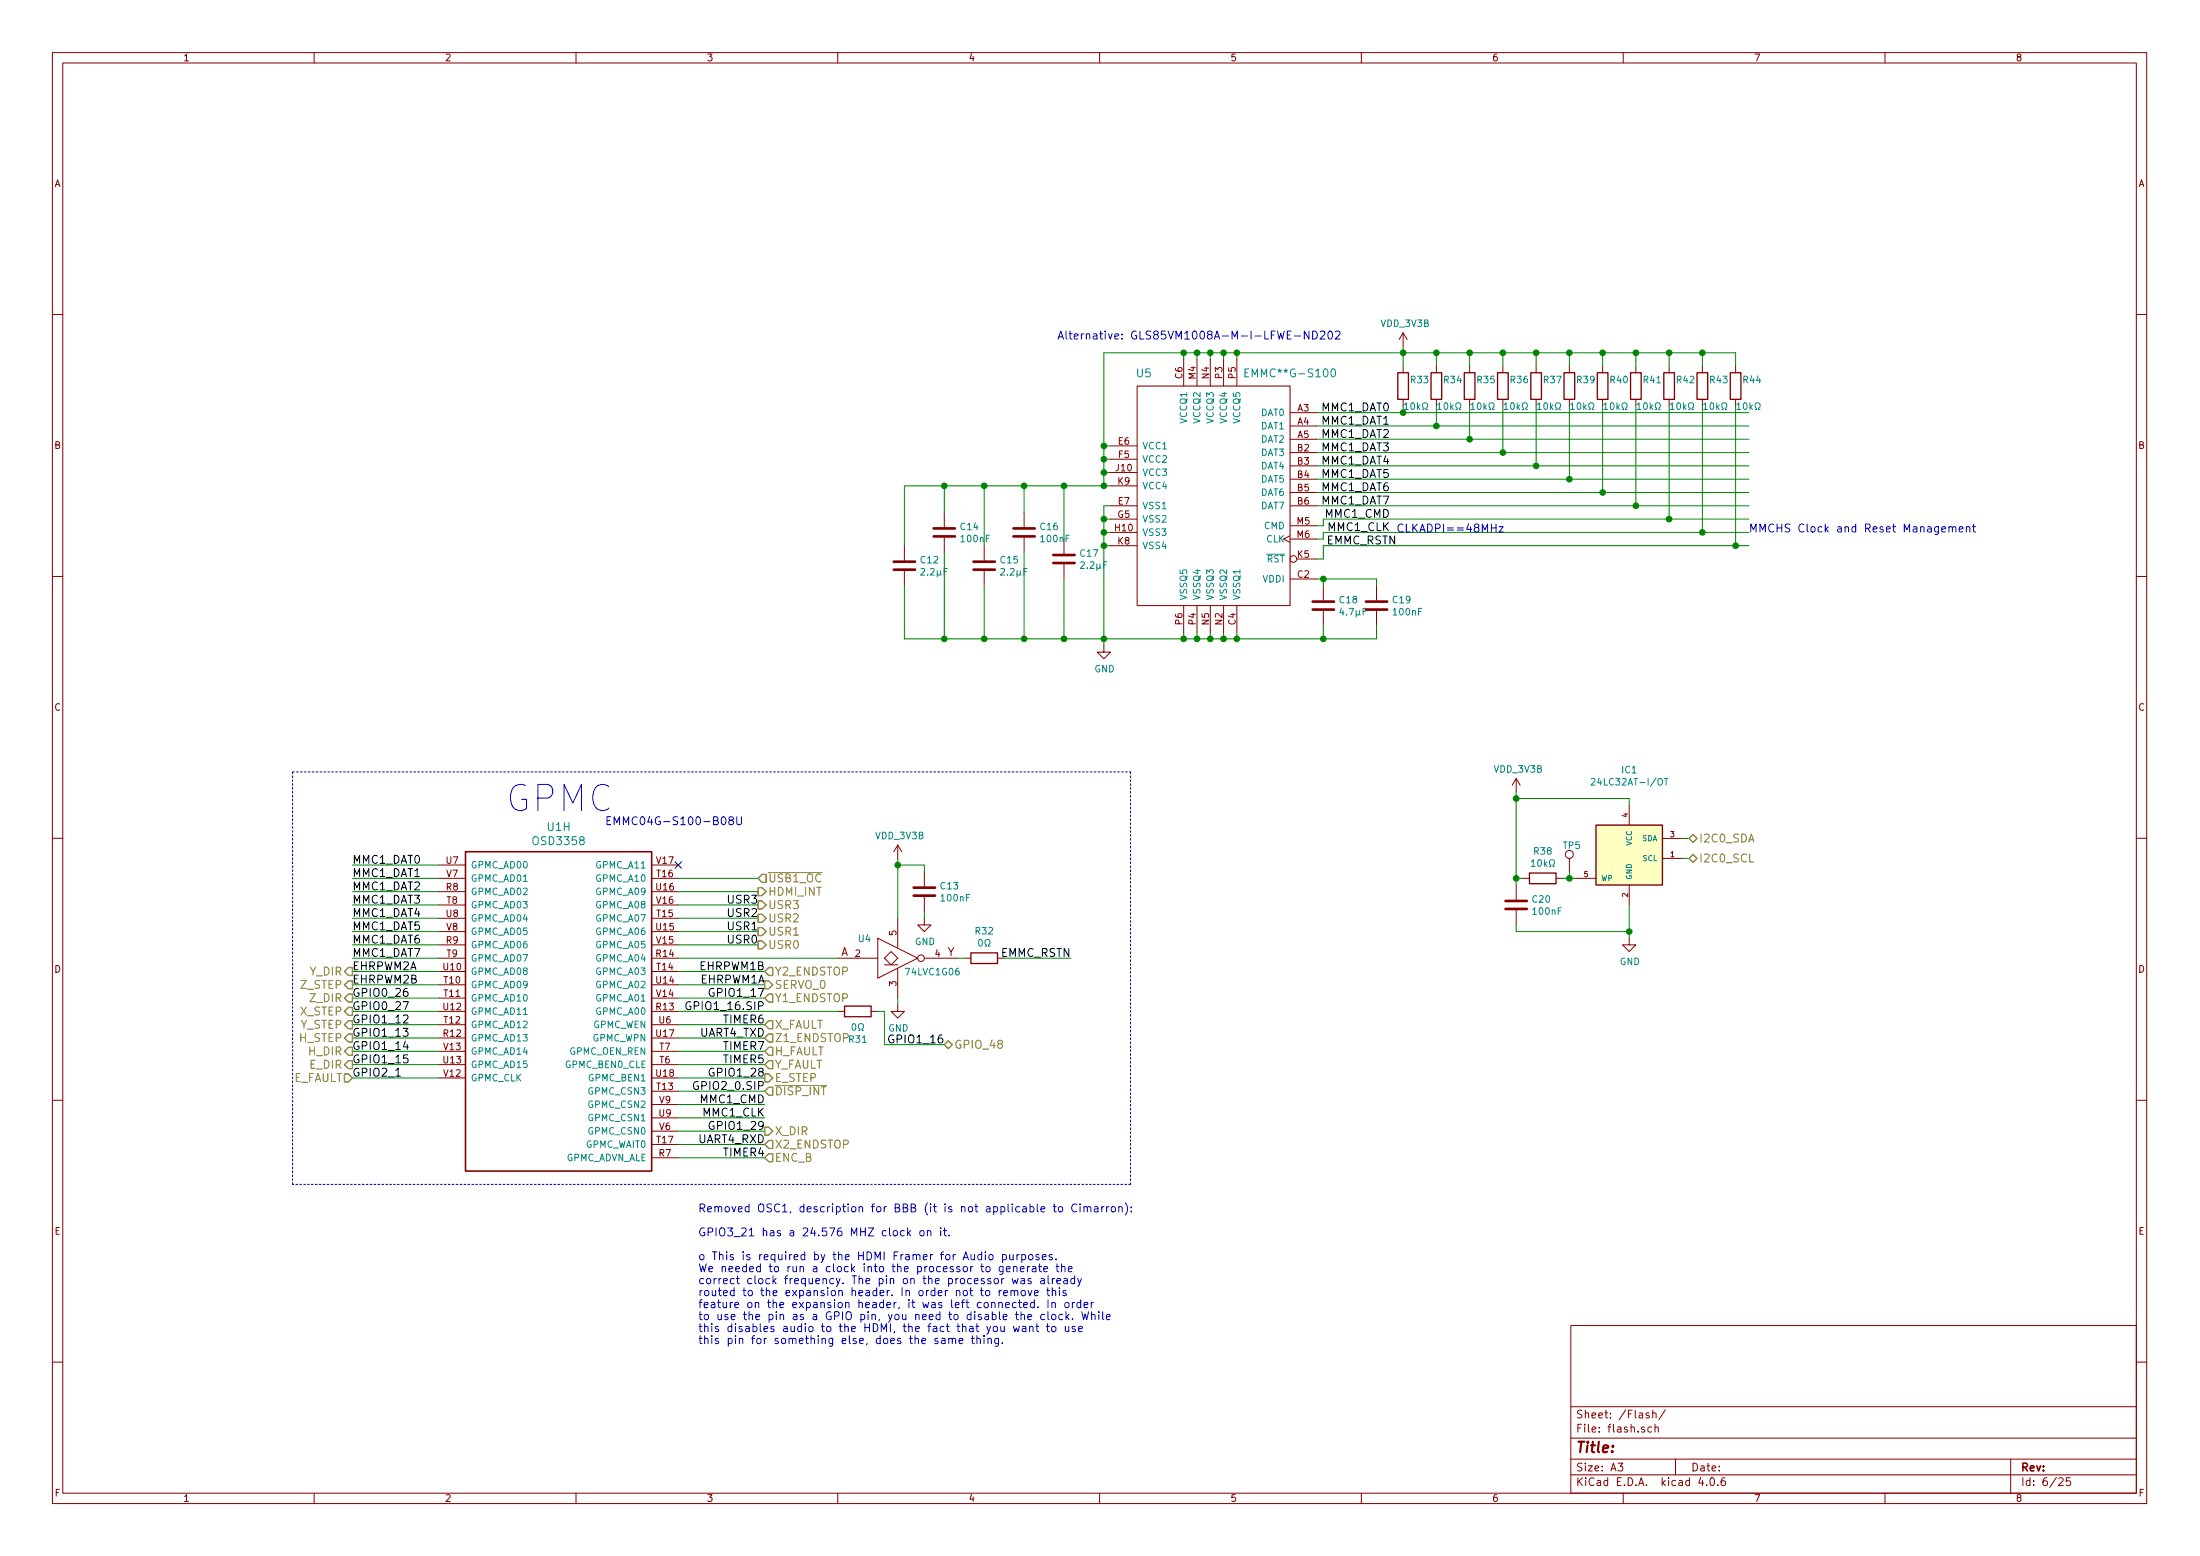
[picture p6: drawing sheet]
EESchema Schematic File Version 2
LIBS:KiMBo-rescue
LIBS:power
LIBS:device
LIBS:transistors
LIBS:conn
LIBS:linear
LIBS:regul
LIBS:74xx
LIBS:cmos4000
LIBS:adc-dac
LIBS:memory
LIBS:xilinx
LIBS:microcontrollers
LIBS:dsp
LIBS:microchip
LIBS:analog_switches
LIBS:motorola
LIBS:texas
LIBS:intel
LIBS:audio
LIBS:interface
LIBS:digital-audio
LIBS:philips
LIBS:display
LIBS:cypress
LIBS:siliconi
LIBS:opto
LIBS:atmel
LIBS:contrib
LIBS:valves
LIBS:KiMBo
LIBS:KiMBo-cache
EELAYER 25 0
EELAYER END
$Descr A3 16535 11693
encoding utf-8
Sheet 6 25
Title ""
Date ""
Rev ""
Comp ""
Comment1 ""
Comment2 ""
Comment3 ""
Comment4 ""
$EndDescr
$Comp
L R R33
U 1 1
P 10550 2900
F 0 "R33" H 10600 2950 50  0000 L CNN
F 1 "10kΩ" H 10550 2750 50  0000 L CNN
F 2 "Resistors_SMD:R_0603" V 10480 2900 50  0001 C CNN
F 3 "" H 10550 2900 50  0000 C CNN
	1    10550 2900
	1    0    0    -1  
$EndComp
$Comp
L R R34
U 1 1
P 10800 2900
F 0 "R34" H 10850 2950 50  0000 L CNN
F 1 "10kΩ" H 10800 2750 50  0000 L CNN
F 2 "Resistors_SMD:R_0603" V 10730 2900 50  0001 C CNN
F 3 "" H 10800 2900 50  0000 C CNN
	1    10800 2900
	1    0    0    -1  
$EndComp
$Comp
L R R35
U 1 1
P 11050 2900
F 0 "R35" H 11100 2950 50  0000 L CNN
F 1 "10kΩ" H 11050 2750 50  0000 L CNN
F 2 "Resistors_SMD:R_0603" V 10980 2900 50  0001 C CNN
F 3 "" H 11050 2900 50  0000 C CNN
	1    11050 2900
	1    0    0    -1  
$EndComp
$Comp
L R R36
U 1 1
P 11300 2900
F 0 "R36" H 11350 2950 50  0000 L CNN
F 1 "10kΩ" H 11300 2750 50  0000 L CNN
F 2 "Resistors_SMD:R_0603" V 11230 2900 50  0001 C CNN
F 3 "" H 11300 2900 50  0000 C CNN
	1    11300 2900
	1    0    0    -1  
$EndComp
$Comp
L R R37
U 1 1
P 11550 2900
F 0 "R37" H 11600 2950 50  0000 L CNN
F 1 "10kΩ" H 11550 2750 50  0000 L CNN
F 2 "Resistors_SMD:R_0603" V 11480 2900 50  0001 C CNN
F 3 "" H 11550 2900 50  0000 C CNN
	1    11550 2900
	1    0    0    -1  
$EndComp
$Comp
L R R39
U 1 1
P 11800 2900
F 0 "R39" H 11850 2950 50  0000 L CNN
F 1 "10kΩ" H 11800 2750 50  0000 L CNN
F 2 "Resistors_SMD:R_0603" V 11730 2900 50  0001 C CNN
F 3 "" H 11800 2900 50  0000 C CNN
	1    11800 2900
	1    0    0    -1  
$EndComp
Wire Wire Line
	8300 2650 8300 3650
Wire Wire Line
	8300 2650 13050 2650
Wire Wire Line
	8350 3350 8300 3350
Connection ~ 8300 3350
Connection ~ 8300 3450
Connection ~ 8300 3550
Wire Wire Line
	8350 3450 8300 3450
Wire Wire Line
	8350 3550 8300 3550
Wire Wire Line
	6800 3650 8350 3650
Wire Wire Line
	8900 2700 8900 2650
Connection ~ 8900 2650
Wire Wire Line
	9000 2700 9000 2650
Connection ~ 9000 2650
Wire Wire Line
	9100 2700 9100 2650
Connection ~ 9100 2650
Wire Wire Line
	9200 2700 9200 2650
Connection ~ 9200 2650
Wire Wire Line
	9300 2650 9300 2700
Wire Wire Line
	8300 3800 8300 4850
Wire Wire Line
	6800 4800 10350 4800
Wire Wire Line
	8350 3900 8300 3900
Wire Wire Line
	8350 4000 8300 4000
Wire Wire Line
	8350 4100 8300 4100
Connection ~ 8300 3900
Connection ~ 8300 4000
Connection ~ 8300 4100
Wire Wire Line
	8900 4750 8900 4800
Connection ~ 8900 4800
Wire Wire Line
	9000 4750 9000 4800
Connection ~ 9000 4800
Wire Wire Line
	9100 4750 9100 4800
Connection ~ 9100 4800
Wire Wire Line
	9200 4750 9200 4800
Connection ~ 9200 4800
Wire Wire Line
	9300 4800 9300 4750
$Comp
L R R40
U 1 1
P 12050 2900
F 0 "R40" H 12100 2950 50  0000 L CNN
F 1 "10kΩ" H 12050 2750 50  0000 L CNN
F 2 "Resistors_SMD:R_0603" V 11980 2900 50  0001 C CNN
F 3 "" H 12050 2900 50  0000 C CNN
	1    12050 2900
	1    0    0    -1  
$EndComp
$Comp
L R R41
U 1 1
P 12300 2900
F 0 "R41" H 12350 2950 50  0000 L CNN
F 1 "10kΩ" H 12300 2750 50  0000 L CNN
F 2 "Resistors_SMD:R_0603" V 12230 2900 50  0001 C CNN
F 3 "" H 12300 2900 50  0000 C CNN
	1    12300 2900
	1    0    0    -1  
$EndComp
$Comp
L R R42
U 1 1
P 12550 2900
F 0 "R42" H 12600 2950 50  0000 L CNN
F 1 "10kΩ" H 12550 2750 50  0000 L CNN
F 2 "Resistors_SMD:R_0603" V 12480 2900 50  0001 C CNN
F 3 "" H 12550 2900 50  0000 C CNN
	1    12550 2900
	1    0    0    -1  
$EndComp
Wire Wire Line
	9900 3100 13150 3100
Wire Wire Line
	10550 3100 10550 3050
$Comp
L R R43
U 1 1
P 12800 2900
F 0 "R43" H 12850 2950 50  0000 L CNN
F 1 "10kΩ" H 12800 2750 50  0000 L CNN
F 2 "Resistors_SMD:R_0603" V 12730 2900 50  0001 C CNN
F 3 "" H 12800 2900 50  0000 C CNN
	1    12800 2900
	1    0    0    -1  
$EndComp
$Comp
L R R44
U 1 1
P 13050 2900
F 0 "R44" H 13100 2950 50  0000 L CNN
F 1 "10kΩ" H 13050 2750 50  0000 L CNN
F 2 "Resistors_SMD:R_0603" V 12980 2900 50  0001 C CNN
F 3 "" H 13050 2900 50  0000 C CNN
	1    13050 2900
	1    0    0    -1  
$EndComp
Wire Wire Line
	9900 3200 13150 3200
Wire Wire Line
	10800 3200 10800 3050
Wire Wire Line
	9900 3300 13150 3300
Wire Wire Line
	11050 3300 11050 3050
Wire Wire Line
	9900 3400 13150 3400
Wire Wire Line
	11300 3400 11300 3050
Wire Wire Line
	9900 3500 13150 3500
Wire Wire Line
	11550 3500 11550 3050
Wire Wire Line
	9900 3600 13150 3600
Wire Wire Line
	11800 3600 11800 3050
Wire Wire Line
	9900 3700 13150 3700
Wire Wire Line
	12050 3700 12050 3050
Wire Wire Line
	9900 3800 13150 3800
Wire Wire Line
	12300 3800 12300 3050
Wire Wire Line
	9950 3900 13150 3900
Wire Wire Line
	12550 3900 12550 3050
Wire Wire Line
	12800 4000 12800 3050
Connection ~ 10550 3100
Connection ~ 10800 3200
Connection ~ 11050 3300
Connection ~ 11300 3400
Connection ~ 11550 3500
Connection ~ 11800 3600
Connection ~ 12050 3700
Connection ~ 12300 3800
Wire Wire Line
	13050 2650 13050 2750
Connection ~ 9300 2650
Wire Wire Line
	10550 2600 10550 2750
Connection ~ 10550 2650
Wire Wire Line
	10800 2750 10800 2650
Connection ~ 10800 2650
Wire Wire Line
	11050 2750 11050 2650
Connection ~ 11050 2650
Wire Wire Line
	11300 2750 11300 2650
Connection ~ 11300 2650
Wire Wire Line
	11550 2750 11550 2650
Connection ~ 11550 2650
Wire Wire Line
	11800 2750 11800 2650
Connection ~ 11800 2650
Wire Wire Line
	12050 2750 12050 2650
Connection ~ 12050 2650
Wire Wire Line
	12300 2750 12300 2650
Connection ~ 12300 2650
Wire Wire Line
	12550 2750 12550 2650
Connection ~ 12550 2650
Wire Wire Line
	12800 2750 12800 2650
Connection ~ 12800 2650
$Comp
L GND #PWR090
U 1 1
P 8300 4850
F 0 "#PWR090" H 8300 4600 50  0001 C CNN
F 1 "GND" H 8305 4677 50  0000 C CNN
F 2 "" H 8300 4850 50  0000 C CNN
F 3 "" H 8300 4850 50  0000 C CNN
	1    8300 4850
	1    0    0    -1  
$EndComp
Connection ~ 8300 4800
$Comp
L C C18
U 1 1
P 9950 4550
F 0 "C18" H 10065 4596 50  0000 L CNN
F 1 "4.7μF" H 10065 4505 50  0000 L CNN
F 2 "Capacitors_SMD:C_0805" H 9950 4550 50  0001 C CNN
F 3 "" H 9950 4550 50  0000 C CNN
	1    9950 4550
	1    0    0    -1  
$EndComp
$Comp
L C C19
U 1 1
P 10350 4550
F 0 "C19" H 10465 4596 50  0000 L CNN
F 1 "100nF" H 10465 4505 50  0000 L CNN
F 2 "Capacitors_SMD:C_0603" H 10350 4550 50  0001 C CNN
F 3 "" H 10350 4550 50  0000 C CNN
	1    10350 4550
	1    0    0    -1  
$EndComp
Wire Wire Line
	10350 4800 10350 4700
Connection ~ 9300 4800
Wire Wire Line
	9950 4700 9950 4800
Connection ~ 9950 4800
Wire Wire Line
	9950 4400 9950 4350
Wire Wire Line
	9900 4350 10350 4350
Wire Wire Line
	10350 4350 10350 4400
Connection ~ 9950 4350
$Comp
L C C17
U 1 1
P 8000 4200
F 0 "C17" H 8115 4246 50  0000 L CNN
F 1 "2.2μF" H 8115 4155 50  0000 L CNN
F 2 "Capacitors_SMD:C_0805" H 8000 4200 50  0001 C CNN
F 3 "" H 8000 4200 50  0000 C CNN
	1    8000 4200
	1    0    0    -1  
$EndComp
$Comp
L C C16
U 1 1
P 7700 4000
F 0 "C16" H 7815 4046 50  0000 L CNN
F 1 "100nF" H 7815 3955 50  0000 L CNN
F 2 "Capacitors_SMD:C_0603" H 7700 4000 50  0001 C CNN
F 3 "" H 7700 4000 50  0000 C CNN
	1    7700 4000
	1    0    0    -1  
$EndComp
$Comp
L C C15
U 1 1
P 7400 4250
F 0 "C15" H 7515 4296 50  0000 L CNN
F 1 "2.2μF" H 7515 4205 50  0000 L CNN
F 2 "Capacitors_SMD:C_0805" H 7400 4250 50  0001 C CNN
F 3 "" H 7400 4250 50  0000 C CNN
	1    7400 4250
	1    0    0    -1  
$EndComp
$Comp
L C C14
U 1 1
P 7100 4000
F 0 "C14" H 7215 4046 50  0000 L CNN
F 1 "100nF" H 7215 3955 50  0000 L CNN
F 2 "Capacitors_SMD:C_0603" H 7100 4000 50  0001 C CNN
F 3 "" H 7100 4000 50  0000 C CNN
	1    7100 4000
	1    0    0    -1  
$EndComp
$Comp
L C C12
U 1 1
P 6800 4250
F 0 "C12" H 6915 4296 50  0000 L CNN
F 1 "2.2μF" H 6915 4205 50  0000 L CNN
F 2 "Capacitors_SMD:C_0805" H 6800 4250 50  0001 C CNN
F 3 "" H 6800 4250 50  0000 C CNN
	1    6800 4250
	1    0    0    -1  
$EndComp
Wire Wire Line
	6800 3650 6800 4100
Wire Wire Line
	7100 3850 7100 3650
Connection ~ 7100 3650
Wire Wire Line
	7400 4100 7400 3650
Connection ~ 7400 3650
Wire Wire Line
	7700 3850 7700 3650
Connection ~ 7700 3650
Wire Wire Line
	8000 4050 8000 3650
Connection ~ 8000 3650
Wire Wire Line
	6800 4400 6800 4800
Wire Wire Line
	8000 4350 8000 4800
Connection ~ 8000 4800
Wire Wire Line
	7700 4150 7700 4800
Connection ~ 7700 4800
Wire Wire Line
	7400 4400 7400 4800
Connection ~ 7400 4800
Wire Wire Line
	7100 4150 7100 4800
Connection ~ 7100 4800
Text Label 10450 3100 2    60   ~ 0
MMC1_DAT0
Text Label 10450 3200 2    60   ~ 0
MMC1_DAT1
Text Label 10450 3300 2    60   ~ 0
MMC1_DAT2
Text Label 10450 3400 2    60   ~ 0
MMC1_DAT3
Text Label 10450 3500 2    60   ~ 0
MMC1_DAT4
Text Label 10450 3600 2    60   ~ 0
MMC1_DAT5
Text Label 10450 3700 2    60   ~ 0
MMC1_DAT6
Text Label 10450 3800 2    60   ~ 0
MMC1_DAT7
Text Label 10450 3900 2    60   ~ 0
MMC1_CMD
Wire Wire Line
	9900 3950 9950 3950
Wire Wire Line
	9950 3950 9950 3900
Connection ~ 12550 3900
Wire Wire Line
	9900 4050 9950 4050
Wire Wire Line
	9950 4050 9950 4000
Wire Wire Line
	9950 4000 13150 4000
Wire Wire Line
	9900 4200 9950 4200
Wire Wire Line
	9950 4200 9950 4100
Wire Wire Line
	9950 4100 13150 4100
Wire Wire Line
	13050 4100 13050 3050
Connection ~ 12800 4000
Connection ~ 13050 4100
Text Label 10450 4000 2    60   ~ 0
MMC1_CLK
Text Label 10500 4100 2    60   ~ 0
EMMC_RSTN
$Comp
L AT24CS01-STUM IC1
U 1 1
P 12250 6400
F 0 "IC1" H 12250 7018 50  0000 C CNN
F 1 "24LC32AT-I/OT" H 12250 6927 50  0000 C CNN
F 2 "TO_SOT_Packages_SMD:SOT-23-5" H 12250 6836 50  0001 C CIN
F 3 "" H 12250 6400 50  0000 C CNN
	1    12250 6400
	1    0    0    -1  
$EndComp
$Comp
L R R38
U 1 1
P 11600 6600
F 0 "R38" V 11393 6600 50  0000 C CNN
F 1 "10kΩ" V 11484 6600 50  0000 C CNN
F 2 "Resistors_SMD:R_0603" V 11530 6600 50  0001 C CNN
F 3 "" H 11600 6600 50  0000 C CNN
	1    11600 6600
	0    1    1    0   
$EndComp
Wire Wire Line
	11800 6550 11800 6600
Wire Wire Line
	11750 6600 11850 6600
Connection ~ 11800 6600
Wire Wire Line
	12250 6050 12250 6000
Wire Wire Line
	12250 6000 11400 6000
Wire Wire Line
	11400 5950 11400 6650
Wire Wire Line
	11400 6600 11450 6600
$Comp
L C C20
U 1 1
P 11400 6800
F 0 "C20" H 11515 6846 50  0000 L CNN
F 1 "100nF" H 11515 6755 50  0000 L CNN
F 2 "Capacitors_SMD:C_0603" H 11400 6800 50  0001 C CNN
F 3 "" H 11400 6800 50  0000 C CNN
	1    11400 6800
	1    0    0    -1  
$EndComp
Wire Wire Line
	12250 6800 12250 7050
Wire Wire Line
	12250 7000 11400 7000
Wire Wire Line
	11400 7000 11400 6950
$Comp
L GND #PWR091
U 1 1
P 12250 7050
F 0 "#PWR091" H 12250 6800 50  0001 C CNN
F 1 "GND" H 12255 6877 50  0000 C CNN
F 2 "" H 12250 7050 50  0000 C CNN
F 3 "" H 12250 7050 50  0000 C CNN
	1    12250 7050
	1    0    0    -1  
$EndComp
Connection ~ 12250 7000
Wire Wire Line
	12700 6300 12650 6300
Wire Wire Line
	12700 6450 12650 6450
$Comp
L OSD3358 U?
U 8 1
P 3300 6500
AR Path="/581AEC7B/58ED6372" Ref="U?"  Part="8" 
AR Path="/581A9CCF/58ED6372" Ref="U1"  Part="8" 
F 0 "U1" H 4200 6790 60  0000 C CNN
F 1 "OSD3358" H 4200 6684 60  0000 C CNN
F 2 "KiMBo:BGA-400-1-27mm" H 3300 6500 60  0001 C CNN
F 3 "" H 3300 6500 60  0001 C CNN
	8    3300 6500
	1    0    0    -1  
$EndComp
Text Notes 3800 6100 0    197  ~ 0
GPMC
Text Notes 4550 6200 0    60   ~ 0
EMMC04G-S100-B08U
Text Label 5700 7100 2    60   ~ 0
USR0
Text Label 5700 7000 2    60   ~ 0
USR1
Text Label 5700 6900 2    60   ~ 0
USR2
Text Label 5700 6800 2    60   ~ 0
USR3
Text Label 5750 7300 2    60   ~ 0
EHRPWM1B
Text Label 5750 7400 2    60   ~ 0
EHRPWM1A
Text Label 5750 7700 2    60   ~ 0
TIMER6
Text Label 5750 7900 2    60   ~ 0
TIMER7
Text Label 5750 8700 2    60   ~ 0
TIMER4
Text Label 5750 8000 2    60   ~ 0
TIMER5
Text Label 5750 8600 2    60   ~ 0
UART4_RXD
Text Label 5750 7800 2    60   ~ 0
UART4_TXD
Text Label 5750 8100 2    60   ~ 0
GPIO1_28
Text Label 5750 8500 2    60   ~ 0
GPIO1_29
Text Label 2650 8100 0    60   ~ 0
GPIO2_1
Text Label 2650 7500 0    60   ~ 0
GPIO0_26
Text Label 2650 7600 0    60   ~ 0
GPIO0_27
Text Label 2650 7700 0    60   ~ 0
GPIO1_12
Text Label 2650 7800 0    60   ~ 0
GPIO1_13
Text Label 2650 7900 0    60   ~ 0
GPIO1_14
Text Label 2650 8000 0    60   ~ 0
GPIO1_15
Text Label 5750 7600 2    60   ~ 0
GPIO1_16.SIP
$Comp
L R R31
U 1 1
P 6450 7600
F 0 "R31" V 6657 7600 50  0000 C CNN
F 1 "0Ω" V 6566 7600 50  0000 C CNN
F 2 "Resistors_SMD:R_0603" V 6380 7600 50  0001 C CNN
F 3 "" H 6450 7600 50  0000 C CNN
	1    6450 7600
	0    -1   1    0   
$EndComp
Text Label 7100 7850 2    60   ~ 0
GPIO1_16
Text Label 5750 7500 2    60   ~ 0
GPIO1_17
Text Label 5750 8200 2    60   ~ 0
GPIO2_0.SIP
$Comp
L 74LVC1G06 U4
U 1 1
P 6750 7200
F 0 "U4" H 6450 7350 50  0000 L CNN
F 1 "74LVC1G06" H 6800 7100 50  0000 L CNN
F 2 "TO_SOT_Packages_SMD:SC-70-5" H 6750 7200 50  0001 C CNN
F 3 "" H 6750 7200 50  0000 C CNN
	1    6750 7200
	1    0    0    -1  
$EndComp
$Comp
L GND #PWR092
U 1 1
P 6750 7550
F 0 "#PWR092" H 6750 7300 50  0001 C CNN
F 1 "GND" H 6755 7377 50  0000 C CNN
F 2 "" H 6750 7550 50  0000 C CNN
F 3 "" H 6750 7550 50  0000 C CNN
	1    6750 7550
	1    0    0    -1  
$EndComp
$Comp
L C C13
U 1 1
P 6950 6700
F 0 "C13" H 7065 6746 50  0000 L CNN
F 1 "100nF" H 7065 6655 50  0000 L CNN
F 2 "Capacitors_SMD:C_0603" H 6988 6550 50  0001 C CNN
F 3 "" H 6950 6700 50  0000 C CNN
	1    6950 6700
	1    0    0    -1  
$EndComp
$Comp
L GND #PWR093
U 1 1
P 6950 6900
F 0 "#PWR093" H 6950 6650 50  0001 C CNN
F 1 "GND" H 6955 6727 50  0000 C CNN
F 2 "" H 6950 6900 50  0000 C CNN
F 3 "" H 6950 6900 50  0000 C CNN
	1    6950 6900
	1    0    0    -1  
$EndComp
$Comp
L R R32
U 1 1
P 7400 7200
F 0 "R32" V 7193 7200 50  0000 C CNN
F 1 "0Ω" V 7284 7200 50  0000 C CNN
F 2 "Resistors_SMD:R_0603" V 7330 7200 50  0001 C CNN
F 3 "" H 7400 7200 50  0000 C CNN
	1    7400 7200
	0    1    1    0   
$EndComp
Text Label 8050 7200 2    60   ~ 0
EMMC_RSTN
Wire Wire Line
	5700 7000 5100 7000
Wire Wire Line
	5100 7100 5700 7100
Wire Wire Line
	5100 6800 5700 6800
Wire Wire Line
	5100 6900 5700 6900
Wire Wire Line
	3300 7400 2650 7400
Wire Wire Line
	5750 7300 5100 7300
Wire Wire Line
	5750 7400 5100 7400
Wire Wire Line
	3300 7300 2650 7300
Wire Wire Line
	5100 7700 5750 7700
Wire Wire Line
	5100 7900 5750 7900
Wire Wire Line
	5100 8700 5750 8700
Wire Wire Line
	5100 8000 5750 8000
Wire Wire Line
	5100 8600 5750 8600
Wire Wire Line
	5100 7800 5750 7800
Wire Wire Line
	5100 8300 5750 8300
Wire Wire Line
	5100 8400 5750 8400
Wire Wire Line
	5100 8100 5750 8100
Wire Wire Line
	5100 8500 5750 8500
Wire Wire Line
	3300 8100 2650 8100
Wire Wire Line
	3300 7500 2650 7500
Wire Wire Line
	3300 7600 2650 7600
Wire Wire Line
	3300 7700 2650 7700
Wire Wire Line
	3300 7800 2650 7800
Wire Wire Line
	3300 7900 2650 7900
Wire Wire Line
	3300 8000 2650 8000
Wire Wire Line
	5100 6600 5700 6600
Wire Wire Line
	5100 7600 6300 7600
Wire Wire Line
	6650 7850 7100 7850
Wire Wire Line
	5100 7500 5750 7500
Wire Wire Line
	5100 6700 5700 6700
Wire Wire Line
	5100 8200 5750 8200
Wire Wire Line
	5100 7200 6300 7200
Wire Wire Line
	6750 7550 6750 7500
Wire Wire Line
	6750 6450 6750 6900
Wire Wire Line
	6950 6900 6950 6850
Wire Wire Line
	6950 6550 6950 6500
Wire Wire Line
	6950 6500 6750 6500
Connection ~ 6750 6500
Wire Wire Line
	7550 7200 8050 7200
Wire Wire Line
	7250 7200 7200 7200
Wire Notes Line
	8500 8900 2200 8900
Wire Notes Line
	2200 8900 2200 5800
Wire Notes Line
	2200 5800 8500 5800
Wire Notes Line
	8500 5800 8500 8900
Text Label 2650 7300 0    60   ~ 0
EHRPWM2A
Text Label 2650 7400 0    60   ~ 0
EHRPWM2B
Text Label 5750 8300 2    60   ~ 0
MMC1_CMD
Text Label 5750 8400 2    60   ~ 0
MMC1_CLK
$Comp
L EMMC**G-S100 U5
U 1 1
P 9150 3750
F 0 "U5" H 8600 4700 60  0000 C CNN
F 1 "EMMC**G-S100" H 9700 4700 60  0000 C CNN
F 2 "KiMBo:EMMCxxG-S100" H 9150 4250 60  0001 C CNN
F 3 "" H 9150 4250 60  0001 C CNN
	1    9150 3750
	1    0    0    -1  
$EndComp
Text HLabel 2650 7400 0    60   Output ~ 0
Z_STEP
Text HLabel 2650 7500 0    60   Output ~ 0
Z_DIR
Text HLabel 2650 7600 0    60   Output ~ 0
X_STEP
Text HLabel 2650 7700 0    60   Output ~ 0
Y_STEP
Text HLabel 2650 7800 0    60   Output ~ 0
H_STEP
Text HLabel 2650 7900 0    60   Output ~ 0
H_DIR
Text HLabel 2650 8000 0    60   Output ~ 0
E_DIR
Text HLabel 2650 8100 0    60   Input ~ 0
E_FAULT
Text HLabel 2650 7300 0    60   Output ~ 0
Y_DIR
Text HLabel 5750 8500 2    60   Output ~ 0
X_DIR
Text HLabel 5750 8100 2    60   Output ~ 0
E_STEP
Text HLabel 5750 7500 2    60   Input ~ 0
Y1_ENDSTOP
Text HLabel 7100 7850 2    60   BiDi ~ 0
GPIO_48
Text HLabel 5750 8000 2    60   Input ~ 0
Y_FAULT
Text HLabel 5750 7900 2    60   Input ~ 0
H_FAULT
Text HLabel 5750 7700 2    60   Input ~ 0
X_FAULT
Wire Wire Line
	6600 7600 6650 7600
Wire Wire Line
	6650 7600 6650 7850
Text HLabel 5750 7800 2    60   Input ~ 0
Z1_ENDSTOP
Text HLabel 5750 8600 2    60   Input ~ 0
X2_ENDSTOP
Text Label 2650 6500 0    60   ~ 0
MMC1_DAT0
Text Label 2650 6600 0    60   ~ 0
MMC1_DAT1
Text Label 2650 6700 0    60   ~ 0
MMC1_DAT2
Text Label 2650 6800 0    60   ~ 0
MMC1_DAT3
Text Label 2650 6900 0    60   ~ 0
MMC1_DAT4
Text Label 2650 7000 0    60   ~ 0
MMC1_DAT5
Text Label 2650 7100 0    60   ~ 0
MMC1_DAT6
Text Label 2650 7200 0    60   ~ 0
MMC1_DAT7
Wire Wire Line
	3300 6500 2650 6500
Wire Wire Line
	3300 6600 2650 6600
Wire Wire Line
	3300 6700 2650 6700
Wire Wire Line
	3300 6800 2650 6800
Wire Wire Line
	3300 6900 2650 6900
Wire Wire Line
	3300 7000 2650 7000
Wire Wire Line
	3300 7100 2650 7100
Wire Wire Line
	3300 7200 2650 7200
Text HLabel 5750 7400 2    60   Output ~ 0
SERVO_0
$Comp
L VDD_3V3B #PWR094
U 1 1
P 10550 2600
F 0 "#PWR094" H 10550 2450 50  0001 C CNN
F 1 "VDD_3V3B" H 10565 2773 50  0000 C CNN
F 2 "" H 10550 2600 50  0000 C CNN
F 3 "" H 10550 2600 50  0000 C CNN
	1    10550 2600
	1    0    0    -1  
$EndComp
Text HLabel 5700 6800 2    60   Output ~ 0
USR3
Text HLabel 5700 6900 2    60   Output ~ 0
USR2
Text HLabel 5700 7000 2    60   Output ~ 0
USR1
Text HLabel 5700 7100 2    60   Output ~ 0
USR0
$Comp
L VDD_3V3B #PWR095
U 1 1
P 6750 6450
F 0 "#PWR095" H 6750 6300 50  0001 C CNN
F 1 "VDD_3V3B" H 6765 6623 50  0000 C CNN
F 2 "" H 6750 6450 50  0000 C CNN
F 3 "" H 6750 6450 50  0000 C CNN
	1    6750 6450
	1    0    0    -1  
$EndComp
Connection ~ 11400 6600
$Comp
L VDD_3V3B #PWR096
U 1 1
P 11400 5950
F 0 "#PWR096" H 11400 5800 50  0001 C CNN
F 1 "VDD_3V3B" H 11415 6123 50  0000 C CNN
F 2 "" H 11400 5950 50  0000 C CNN
F 3 "" H 11400 5950 50  0000 C CNN
	1    11400 5950
	1    0    0    -1  
$EndComp
Connection ~ 11400 6000
Text HLabel 12700 6300 2    60   BiDi ~ 0
I2C0_SDA
Text HLabel 12700 6450 2    60   BiDi ~ 0
I2C0_SCL
Text HLabel 5700 6700 2    60   Output ~ 0
HDMI_INT
Text HLabel 5700 6600 2    60   Input ~ 0
~USB1_OC
$Comp
L Test_Point TP5
U 1 1
P 11800 6550
F 0 "TP5" H 11750 6750 50  0000 L CNN
F 1 "Test_Point" H 11858 6579 50  0001 L CNN
F 2 "Measurement_Points:Measurement_Point_Round-SMD-Pad_Small" H 12000 6550 50  0001 C CNN
F 3 "" H 12000 6550 50  0000 C CNN
	1    11800 6550
	1    0    0    -1  
$EndComp
Text HLabel 5750 8700 2    60   Input ~ 0
ENC_B
Text HLabel 5750 8200 2    60   Input ~ 0
~DISP_INT
Text HLabel 5750 7300 2    60   Input ~ 0
Y2_ENDSTOP
Text Notes 7950 2550 0    60   ~ 0
Alternative: GLS85VM1008A-M-I-LFWE-ND202
Text Notes 10500 4000 0    60   ~ 0
CLKADPI==48MHz
NoConn ~ 5100 6500
Text Notes 5250 10100 0    60   ~ 0
Removed OSC1, description for BBB (it is not applicable to Cimarron):\n\nGPIO3_21 has a 24.576 MHZ clock on it.\n\no This is required by the HDMI Framer for Audio purposes.\nWe needed to run a clock into the processor to generate the\ncorrect clock frequency. The pin on the processor was already\nrouted to the expansion header. In order not to remove this\nfeature on the expansion header, it was left connected. In order\nto use the pin as a GPIO pin, you need to disable the clock. While\nthis disables audio to the HDMI, the fact that you want to use\nthis pin for something else, does the same thing.
Connection ~ 8300 3650
Wire Wire Line
	8350 3800 8300 3800
Text Notes 13150 4000 0    60   ~ 0
MMCHS Clock and Reset Management
$EndSCHEMATC
